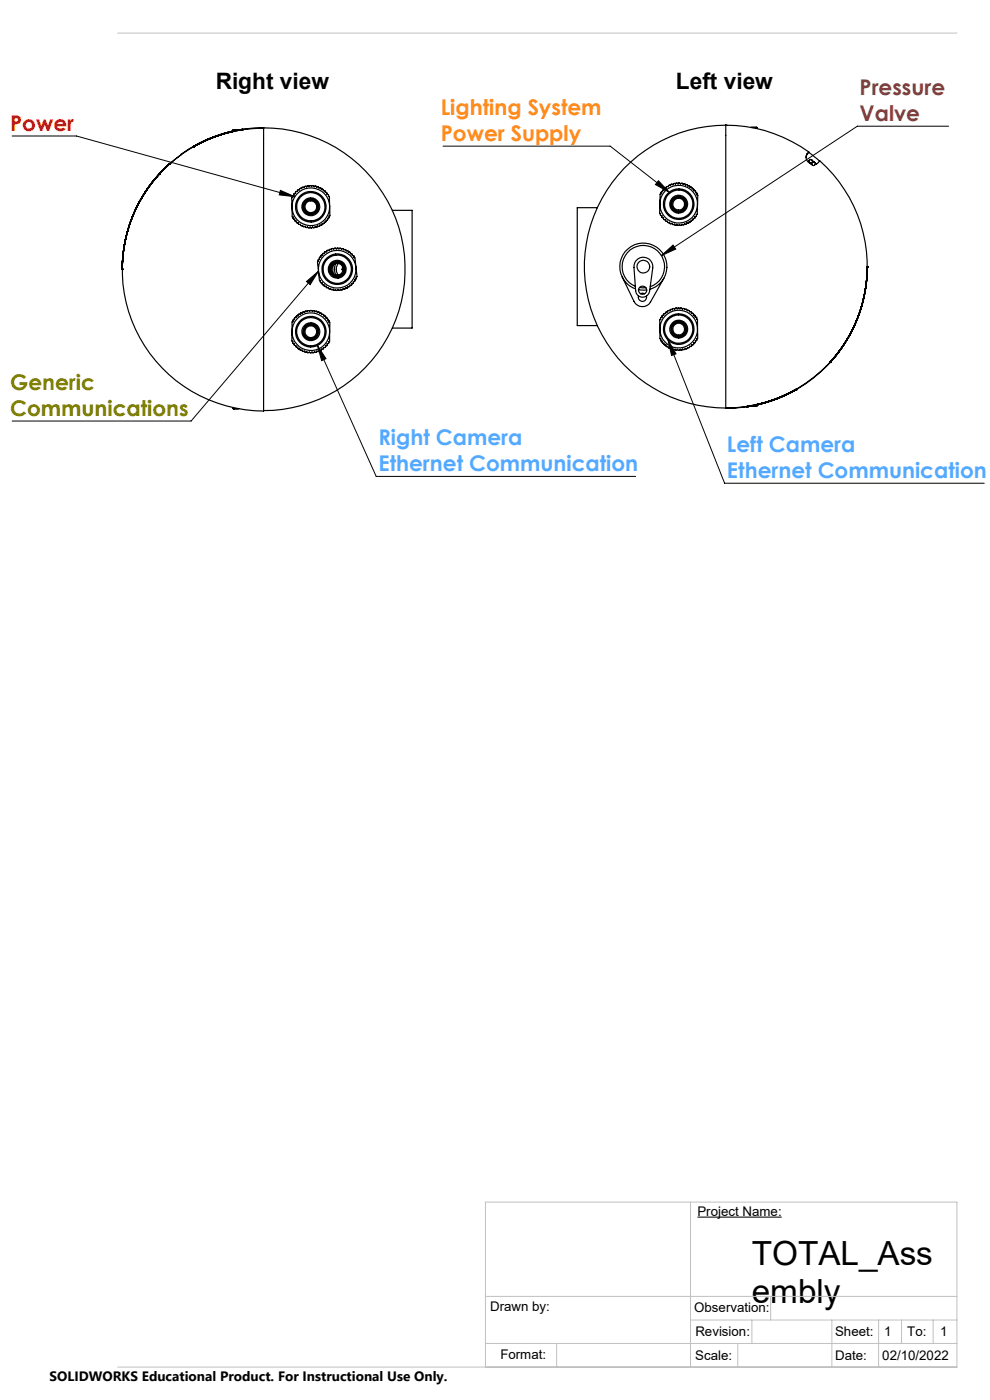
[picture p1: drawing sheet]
<svg xmlns="http://www.w3.org/2000/svg" width="210mm" height="297mm" viewBox="0 0 210 297" stroke-linecap="round" stroke-linejoin="round" font-family="sans-serif">
<path d="M147.9 258.2h17.9" fill="none" stroke="#000" stroke-width=".22"/>
<path d="M2.6 28.9h13.6l46.3 12.8M94 31h35.4l12.6 9.8M139.7 38.3l2.3 2.5-3-1.6zM201.2 26.8h-19.3l-41.6 27.4M59.5 40.4l3 1.3-3.3-.4zM65 59.7l2.6-2.2-1.8 2.9zM67.6 57.5l-27.1 31.8h-37.9M140.3 54.2l2.5-2.2 .5 .8zM67.3 73.3l12.5 27.8h55M67.3 73.3l1.8 2.8-.9 .4zM141.7 72.2l12 30.3h55.1M141.7 72.2l1.7 2.9-.9 .3z" fill="none" stroke="#000" stroke-width=".21"/>
<path d="M209.9 0l.2 .1M210 -.1v.6M210.1 0l-.5 .4M209.5 0h.6M-.1 297h.6M0 297v.1M0 296.5v.6M.4 296.6l-.4 .5" fill="none" stroke="#fff" stroke-width=".21"/>
<g fill="none" stroke="#c0c0c0" stroke-width=".21">
<path d="M25 7h178M146.5 255v35M103 275h100M163.5 275v5M25 290h178v-35h-100v35M103 285h100M118.1 285v5M146.5 280h56.5M156.5 285v5M159.5 280v5M176.5 280v10M186.4 280v10"/>
<path d="M191.2 280v5M197.9 280v5"/>
</g>
<path d="M141.7 72.2l1.7 2.9-.9 .3zM140.3 54.2l2.5-2.2 .5 .8zM139.7 38.3l2.3 2.5-3-1.6zM65 59.7l2.6-2.2-1.8 2.9zM59.5 40.4l3 1.3-3.3-.4zM67.3 73.3l1.8 2.8-.9 .4z" fill="#000"/>
<g fill="none" stroke="#000" stroke-width=".25">
<path d="M32.7 38.2a29.3 29.3 0 0 0-6.7 19M33.8 36.9a30.1 30.1 0 0 0-7.9 20.2M33.8 36.9h.1M33.8 36.9a30.1 30.1 0 0 0-7.9 20.3M33.8 36.8h.1M33.8 36.8a30.1 30.1 0 0 0-7.9 20.3M36 34.7l-2.2 2.2M36 34.7a30 30 0 0 0-10.1 22.4M36 34.7h.1M36 34.7l-2.2 2.1M41 31.1l3.7-1.8 4.7-1.5a30.8 30.8 0 0 0-15.6 9.1M41 31.1l3.7-1.8 2.6-.9 2.1-.5-4.7 1.4z"/>
<path d="M41 31.1h.1M41 31.2h.1M49.4 27.6v.1M49.4 27.7v.1a33.5 33.5 0 0 0-8.4 3.4M49.4 27.7h.1M49.5 27.5v.1M49.5 27.6h.1M49.5 27.6v.3M49.5 27.5l-.1 .1M49.5 27.6l-.1 .1M51.4 27.5h.1M51.4 27.5a30 30 0 0 0-10.4 3.7"/>
<path d="M51.4 27.4h.1M51.4 27.5h-1.9M51.4 27.5l-1.9 .1M51.4 27.5l-.6 .1M51.4 27.5h-.6M51.4 27.4v.1M51.4 27.4l-.6 .1M51.4 27.4l-.7 .1M55.9 27.2a30 30 0 0 0-30 30 30 30 0 0 0 30 30v-60.1l-2.1 .1-3.1 .3M55.9 27.1a30 30 0 0 1 30 30 30 30 0 0 1-30 30M154 26.6h.1M154 26.6a29.7 29.7 0 0 1 17.6 5.6"/>
<path d="M154 26.6v60l5.2-.4M154 26.6a30 30 0 0 0-30.1 30 30 30 0 0 0 30.1 30M159.2 27h1.2M160.4 27h.1M160.4 27.1v.2M160.4 27l.1 .1M160.5 27.1v.2M160.5 27.1h.1M171.2 32.6a1.49 1.49 0 0 0 1 2.3M171.2 32.7l-.2 .7M171.2 32.6v.1M171.6 32.3l2.2 1.9"/>
<path d="M171.6 32.2l-.4 .4M171.6 32.2v.1M171.6 32.3l-.4 .4M171.7 34.5l.3 .2M172.2 33.9a.38 .38 0 0 0-.5 .1 .38 .38 0 0 0 0 .5M172.3 34l.9 .8M172.4 34.3l-.2 .3-.5-.1M172.8 34.4a.38 .38 0 0 0-.5 0 .38 .38 0 0 0-.1 .5M172.9 34.9l.5-.3 .5-.5a30 30 0 0 1 8.1 33.1 30 30 0 0 1-28 19.3M25.9 57.2h.1M25.9 57.1h.1M25.9 57v.1"/>
<path d="M26 57.1a29.6 29.6 0 0 1 6.7-19 30.4 30.4 0 0 0-6.8 19M69.9 43.7a4 4 0 0 1-3.8 4.2 4 4 0 0 1-4.2-3.9M69.9 43.7a4 4 0 0 0-4.1-3.8 4 4 0 0 0-3.9 4.1M69.9 43.7l.1 2.1h-.2l.1 .3-.4 .2v.4h-.3l-.2 .4h-.2l-.1 .3h-.4l-.1 .4-.3-.1-.1 .3-.4-.1-.3 .3-.2-.1-.3 .2-.3-.1-.2 .2-.3-.2-.4 .1-.2-.2-.3 .2-.2-.3-.4 .1-.1-.3-.3 .1-.2-.3h-.3l-.1-.3h-.3l-.1-.4-.4-.1v-.3h-.3v-.5h-.2l-.1-2M69.9 43.7v-2h-.2l-.1-.4-.2-.1-.1-.3-.3-.1-.1-.3h-.3l-.2-.4h-.2l-.1-.2h-.4l-.1-.3-.4 .1-.2-.2-.4 .1-.2-.2-.3 .1-.4-.1-.2 .2-.3-.2-.2 .2-.3-.1-.2 .3h-.4l-.1 .2h-.4l-.1 .3h-.3l-.1 .3-.4 .1v.3l-.3 .1v.3l-.3 .2v.3h-.2v2.1M70.7 56.2l-.1 .6 .1 1.3M71.3 55.9a2.49 2.49 0 0 0 0 2.4M71.7 55.9a2.15 2.15 0 0 0 0 2.4M72.6 57.1l.1 .4M72.7 56.7l-.1 .4M72.7 56.9v.5M75.5 56.7a4 4 0 0 0-4.4-3.6 4 4 0 0 0-3.5 4.4"/>
<path d="M75.5 56.7a4 4 0 0 1-3.6 4.4 4 4 0 0 1-4.3-3.6M75.5 56.7l.2 2-.2 .1v.4l-.2 .1v.3l-.3 .1v.3l-.4 .1v.3l-.1 .1h-.3l-.1 .3h-.3l-.1 .3h-.4l-.3 .3-.2-.2-.3 .3-.3-.1-.1 .2-.4-.2-.2 .2h-.2l-.1-.2-.2 .2-.3-.3-.4 .2-.2-.3-.2 .1-.3-.3h-.4l-.1-.3-.2 .1-.2-.4h-.2l-.2-.4h-.2l-.1-.4-.2-.1-.2-2M75.5 56.7l-.2-2-.2-.1-.1-.4h-.3l-.1-.4h-.3v-.3h-.4l-.1-.3h-.4l-.1-.2h-.3l-.2-.2-.4 .1-.3-.3-.2 .2-.2-.2-.4 .2-.3-.2-.2 .2-.4-.1-.1 .3-.4-.1-.1 .3-.3-.1-.2 .3h-.3l-.2 .3-.4 .1v.3h-.3v.4l-.4 .2 .1 .3-.3 .2 .1 .3h-.3l.3 2M83.2 44.6h4.2v25h-4.2M126.7 44.1h-4.3v25h4.3M132 58.7l2.5 5.2a1.98 1.98 0 0 0 3.5 .1l2.8-5M134.9 55.3a2.02 2.02 0 0 1 2.4-.5 2.02 2.02 0 0 1 1.2 2l-.7 5a1.49 1.49 0 0 1-1.5 1.3 1.49 1.49 0 0 1-1.5-1.4l-.3-5 .2-1zM140 43.2a4 4 0 0 1 4.1-3.9 4 4 0 0 1 3.9 4.1M140 43.2v-2l.2-.1 .1-.4h.2l.1-.4h.3v-.3l.4-.1v-.2l.2-.2 .2 .1 .2-.3 .3 .1 .1-.3 .4 .1 .2-.3 .4 .1 .1-.2 .4 .2 .2-.2 .4 .2 .1-.1h.2l.2 .2 .3-.1 .2 .3 .4-.1 .1 .3 .3-.1 .2 .4 .2-.1 .2 .4 .3-.1 .1 .5h.3v.4l.3 .1v.3l.2 .1v2M140 43.2a4 4 0 0 0 3.9 4.1 4 4 0 0 0 4.1-3.9M140 43.2l-.1 2 .2 .1v.4l.3 .1v.3l.3 .1v.3l.4 .1v.2l.4 .1 .3 .4 .2-.1 .2 .3 .3-.1 .1 .2h.5l.3 .2 .2-.2 .2 .2 .3-.2 .2 .2 .4-.2 .4 .1 .1-.2h.4l.1-.2 .2 .1 .3-.4 .2 .1 .2-.4h.3l.1-.3 .4-.2v-.2l.3-.1v-.4l.2-.1 .1-2M183.9 56.5a29.8 29.8 0 0 1-6.7 19.1 29.7 29.7 0 0 0 6.8-19"/>
<path d="M184 56.5h.1M184 56.6h.1M184 56.6a29.9 29.9 0 0 1-7.9 20.3M184 56.7a30 30 0 0 1-23.5 29.2M184 56.5a30.1 30.1 0 0 1-7.9 20.3M184 56.6a30.4 30.4 0 0 1-6.8 19M61.9 70.3a4 4 0 0 0 4 4 4 4 0 0 0 4-3.9M61.9 70.3v2.1h.2l.1 .4 .2 .1v.3l.4 .1 .1 .4h.2l.2 .3h.3l.1 .3h.4l.1 .2h.4l.2 .3 .3-.2 .1 .2 .4-.1 .2 .2 .4-.2 .4 .1 .1-.2 .4 .1 .1-.2h.5v-.2h.5v-.3h.3l.2-.3h.2l.2-.4 .3-.1v-.3h.3v-.4l.2-.1v-2M61.9 70.3a4 4 0 0 1 4.1-3.9 4 4 0 0 1 3.9 4M61.9 70.3v-2h.3v-.5h.3v-.4h.3l.1-.4h.3v-.2l.2-.2 .2 .1 .3-.3h.2l.2-.3 .3 .1 .3-.2 .3 .1 .1-.2 .4 .1 .4-.1 .2 .2 .3-.2 .2 .2 .3-.1 .2 .3 .2-.2 .3 .4h.4l.1 .2 .4 .1v.3l.3-.1 .1 .4 .4 .2v.3h.2v.4l.3 .1-.1 2M134.8 60.7a4.5 4.5 0 0 1-1.9-6.9 4.5 4.5 0 0 1 7.2 .1 4.5 4.5 0 0 1-2.2 6.9M134.8 61.3a5 5 0 0 1-2.3-7.8 5 5 0 0 1 8.1 .3 5 5 0 0 1-2.7 7.6"/>
<path d="M135.4 61.5h1.8M135.4 62.8a.89 .89 0 0 0 .9 1.2 .89 .89 0 0 0 .8-1.2M135.6 61h1.4M135.9 62.3l.4-.1 .4 .1M148 69.8v2l-.2 .1-.1 .4h-.2v.3l-.4 .1v.3l-.3 .1-.2 .4-.3-.1-.1 .3h-.4l-.2 .3-.3-.1-.2 .3-.3-.2-.2 .3-.3-.2-.2 .2-.4-.2-.2 .2h-.2l-.1-.2-.3 .1-.2-.3-.5 .1v-.3l-.3 .1-.2-.3-.3 .1-.1-.2v-.2l-.4-.1-.1-.3h-.3v-.4h-.3v-.5h-.2v-2.1M148 69.8a4 4 0 0 1-4 4 4 4 0 0 1-4-4M148 69.8a4 4 0 0 0-4.1-4 4 4 0 0 0-3.9 4M148 69.8v-2l-.3-.1v-.4l-.3-.1v-.3l-.3-.1v-.2l-.2-.2-.2 .1-.1-.4h-.3l-.2-.3-.3 .1-.3-.3-.2 .1-.2-.3-.4 .2-.2-.3-.3 .2-.4-.2-.1 .2-.2-.2-.4 .3-.3-.1-.2 .2-.3-.1-.2 .3h-.4l-.1 .3h-.4v.3h-.3l-.1 .4-.4 .1v.3h-.2v.5h-.3l.1 2M176.1 76.9h.1M49.4 86.6h.1M49.4 86.5v.1M49.4 86.6l.1 .1"/>
<path d="M49.5 86.7h.1M49.5 86.5v.2M49.5 86.7h1.2M49.5 86.7h.9M154 86.5h.1M158.5 86.3h.1M158.5 86.2h.1M159.1 86.2l-.6 .1M159.1 86.1l-.6 .2M159.2 86.2l-.7 .1M160.4 86.1h.1M160.4 85.9v.2"/>
<path d="M160.4 86.2l-1.9 .1M160.4 86.1l-1.9 .1M160.4 86.1v.1M160.5 86.1h.1M160.5 86.1l-.1 .1M168.9 82.5a36 36 0 0 1-8.4 3.4v.2M168.9 82.7h.1M168.9 82.7l-3.7 1.8-4.7 1.4M168.9 82.6h.1M168.9 82.6l-3.7 1.9-2.6 .9-2.1 .5M168.9 82.5h.1M168.9 82.5a30 30 0 0 1-10.4 3.7"/>
<path d="M168.9 82.6l-3.7 1.8-2.6 .9-2.1 .6M168.9 82.6l-3.7 1.8-4.7 1.5"/>
<circle cx="172" cy="34.2" r=".39"/>
<circle cx="172.6" cy="34.8" r=".37"/>
<circle cx="65.9" cy="43.9" r="2.99"/>
<circle cx="65.9" cy="43.9" r="3.3"/>
<circle cx="65.9" cy="43.9" r="1.89"/>
<circle cx="65.9" cy="43.9" r="1.64"/>
<circle cx="65.9" cy="43.9" r="1.5"/>
<circle cx="65.9" cy="43.9" r="1.26"/>
<circle cx="71.5" cy="57.1" r="2.99"/>
<circle cx="71.5" cy="57.1" r="3.3"/>
<circle cx="71.5" cy="57.1" r="1.25"/>
<circle cx="71.5" cy="57.1" r="1.66"/>
<circle cx="71.5" cy="57.1" r="1.91"/>
<circle cx="71.5" cy="57.1" r="1.49"/>
<circle cx="136.5" cy="56.6" r="1.36"/>
<circle cx="144" cy="43.3" r="1.66"/>
<circle cx="144" cy="43.3" r="3"/>
<circle cx="144" cy="43.3" r="1.5"/>
<circle cx="144" cy="43.3" r="3.2"/>
<circle cx="144" cy="43.3" r="1.24"/>
<circle cx="144" cy="43.3" r="1.9"/>
<circle cx="65.9" cy="70.4" r="1.26"/>
<circle cx="65.9" cy="70.4" r="1.66"/>
<circle cx="65.9" cy="70.4" r="3.2"/>
<circle cx="65.9" cy="70.4" r="1.51"/>
<circle cx="65.9" cy="70.4" r="3"/>
<circle cx="65.9" cy="70.4" r="1.9"/>
<circle cx="136.3" cy="61.6" r=".88"/>
<circle cx="144" cy="69.8" r="1.25"/>
<circle cx="144" cy="69.8" r="1.65"/>
<circle cx="144" cy="69.8" r="1.51"/>
<circle cx="144" cy="69.8" r="1.9"/>
<circle cx="144" cy="69.8" r="3.2"/>
<circle cx="144" cy="69.8" r="3"/>
</g>
<g font-size="7.1">
<text x="159.5" y="268.4">TOTAL_Ass</text>
<text x="159.5" y="276.4">embly</text>
</g>
<g font-size="4.8">
<text x="45.7" y="18.9">Right view</text>
<text x="143.4" y="18.9">Left view</text>
</g>
<g font-size="4.6" fill="#804040">
<text x="182.3" y="20.1">Pressure</text>
<text x="182.3" y="25.7">Valve</text>
</g>
<text font-size="4.6" fill="#f00" x="2.2" y="27.8">Power</text>
<g font-size="4.6" fill="#ff8c1a">
<text x="93.5" y="24.4">Lighting System</text>
<text x="93.5" y="29.9">Power Supply</text>
</g>
<g font-size="4.6" fill="#808000">
<text x="2.2" y="82.7">Generic</text>
<text x="2.2" y="88.3">Communications</text>
</g>
<g font-size="4.6" fill="#53a9ff">
<text x="80.3" y="94.4">Right Camera</text>
<text x="154.2" y="95.9">Left Camera</text>
<text x="80.3" y="100">Ethernet Communication</text>
<text x="154.2" y="101.5">Ethernet Communication</text>
</g>
<text font-size="2.9" x="10.5" y="292.9">SOLIDWORKS Educational Product. For Instructional Use Only.</text>
<g font-size="2.8">
<text x="147.9" y="257.9">Project Name:</text>
<text x="104" y="278.2">Drawn by:</text>
<text x="147.3" y="278.3">Observation:</text>
<text x="147.5" y="283.3">Revision:</text>
<text x="177.1" y="283.4">Sheet:</text>
<text x="187.6" y="283.4">1</text>
<text x="192.4" y="283.4">To:</text>
<text x="199.4" y="283.4">1</text>
<text x="106.1" y="288.3">Format:</text>
<text x="147.5" y="288.5">Scale:</text>
<text x="177.2" y="288.6">Date:</text>
<text x="187.2" y="288.6">02/10/2022</text>
</g>
</svg>
